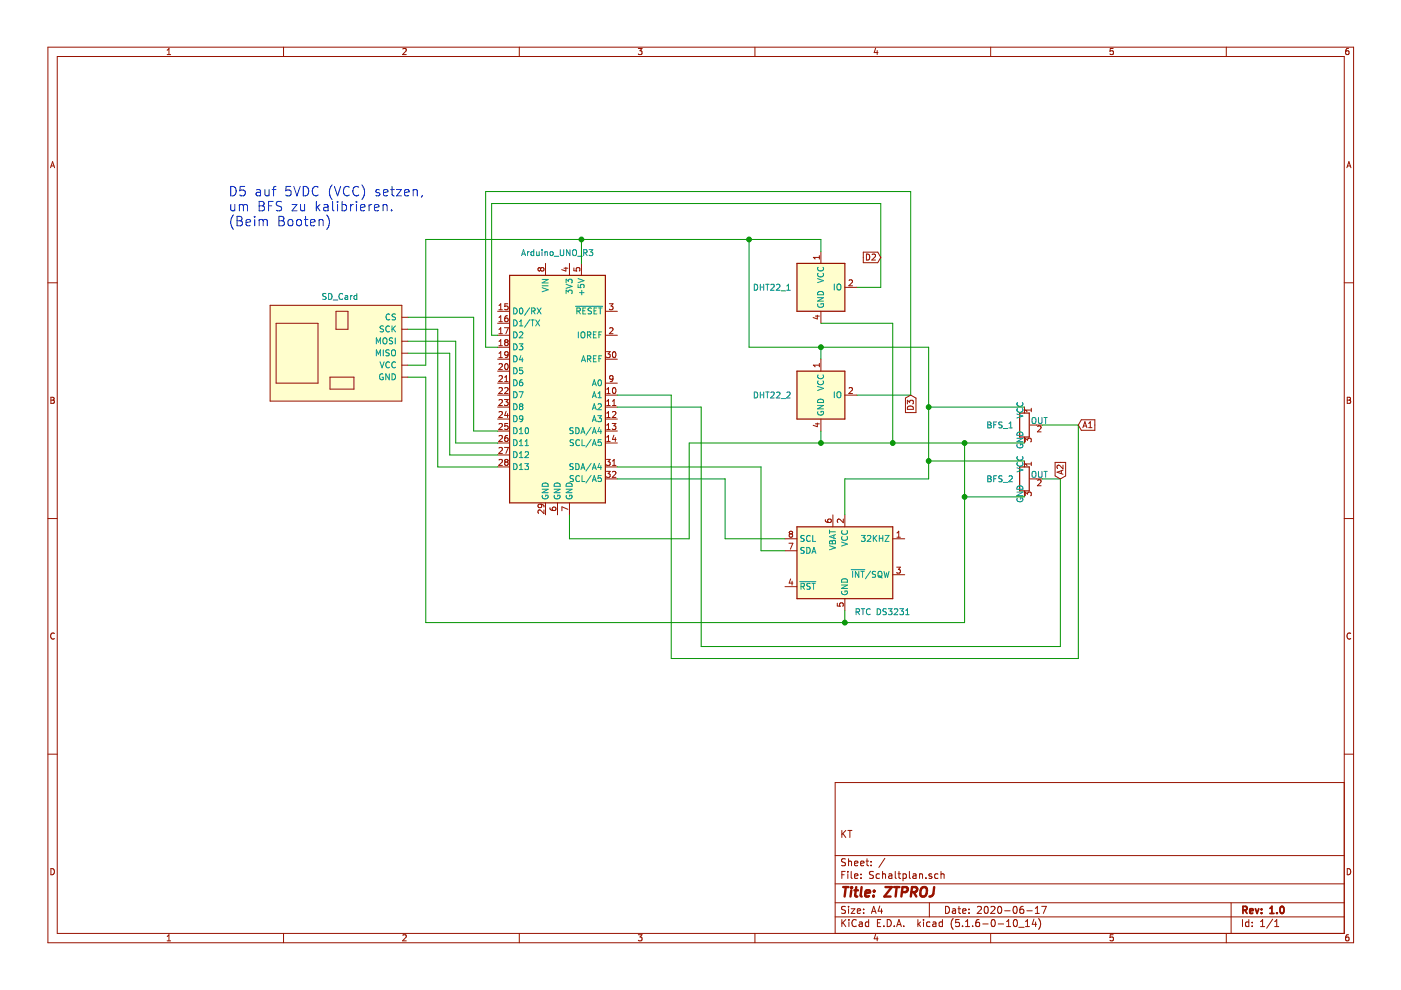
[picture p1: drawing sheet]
EESchema Schematic File Version 4
EELAYER 30 0
EELAYER END
$Descr A4 11693 8268
encoding utf-8
Sheet 1 1
Title "ZTPROJ"
Date "2020-06-17"
Rev "1.0"
Comp ""
Comment1 "KT"
Comment2 ""
Comment3 ""
Comment4 ""
$EndDescr
$Comp
L MCU_Module:Arduino_UNO_R3 A?
U 1 1
P 4650 3200
F 0 "A?" H 4650 4381 50  0001 C CNN
F 1 "Arduino_UNO_R3" H 4650 4289 50  0000 C CNN
F 2 "Module:Arduino_UNO_R3" H 4650 3200 50  0001 C CIN
F 3 "https://www.arduino.cc/en/Main/arduinoBoardUno" H 4650 3200 50  0001 C CNN
	1    4650 3200
	1    0    0    -1  
$EndComp
$Comp
L Timer_RTC:DS3231MZ U?
U 1 1
P 7050 4700
F 0 "U?" H 7050 4211 50  0001 C CNN
F 1 "RTC DS3231" H 7365 4290 50  0000 C CNN
F 2 "Package_SO:SOIC-8_3.9x4.9mm_P1.27mm" H 7050 4200 50  0001 C CNN
F 3 "http://datasheets.maximintegrated.com/en/ds/DS3231M.pdf" H 7050 4100 50  0001 C CNN
	1    7050 4700
	1    0    0    -1  
$EndComp
Wire Wire Line
	6550 4500 6050 4500
Wire Wire Line
	6050 4500 6050 4000
Wire Wire Line
	6050 4000 5150 4000
Wire Wire Line
	6550 4600 6350 4600
Wire Wire Line
	6350 4600 6350 3900
Wire Wire Line
	6350 3900 5150 3900
$Comp
L Sensor:DHT11 U?
U 1 1
P 6850 2400
F 0 "U?" H 6607 2446 50  0001 R CNN
F 1 "DHT22_1" H 6607 2400 50  0000 R CNN
F 2 "Sensor:Aosong_DHT11_5.5x12.0_P2.54mm" H 6850 2000 50  0001 C CNN
F 3 "http://akizukidenshi.com/download/ds/aosong/DHT11.pdf" H 7000 2650 50  0001 C CNN
	1    6850 2400
	1    0    0    -1  
$EndComp
$Comp
L Sensor:DHT11 U?
U 1 1
P 6850 3300
F 0 "U?" H 6607 3346 50  0001 R CIN
F 1 "DHT22_2" H 6607 3300 50  0000 R CNN
F 2 "Sensor:Aosong_DHT11_5.5x12.0_P2.54mm" H 6850 2900 50  0001 C CNN
F 3 "http://akizukidenshi.com/download/ds/aosong/DHT11.pdf" H 7000 3550 50  0001 C CNN
	1    6850 3300
	1    0    0    -1  
$EndComp
Wire Wire Line
	4850 2200 4850 2000
Wire Wire Line
	4850 2000 6250 2000
Wire Wire Line
	6250 2000 6250 2900
Wire Wire Line
	6250 2900 6850 2900
Wire Wire Line
	6850 2900 6850 3000
Connection ~ 6250 2000
Wire Wire Line
	6250 2000 6850 2000
Wire Wire Line
	6850 2000 6850 2100
Wire Wire Line
	4750 4300 4750 4500
Wire Wire Line
	4750 4500 5750 4500
Wire Wire Line
	5750 4500 5750 3700
Wire Wire Line
	5750 3700 6850 3700
Wire Wire Line
	6850 3700 6850 3600
Wire Wire Line
	6850 2700 7450 2700
Wire Wire Line
	7450 2700 7450 3700
Wire Wire Line
	7450 3700 6850 3700
Connection ~ 6850 3700
Wire Wire Line
	6850 2900 7750 2900
Wire Wire Line
	7750 4000 7050 4000
Wire Wire Line
	7050 4000 7050 4300
Connection ~ 6850 2900
Wire Wire Line
	7050 5100 7050 5200
Wire Wire Line
	7050 5200 8050 5200
Wire Wire Line
	8050 5200 8050 4150
Wire Wire Line
	8050 3700 7450 3700
Connection ~ 7450 3700
$Comp
L Device:BFS U?
U 1 1
P 8550 3550
F 0 "U?" V 8325 3550 50  0001 C CNN
F 1 "BFS_1" H 8462 3550 50  0000 R CNN
F 2 "" H 8550 3550 50  0001 C CNN
F 3 "~" H 8550 3550 50  0001 C CNN
	1    8550 3550
	1    0    0    -1  
$EndComp
$Comp
L Device:BFS U?
U 1 1
P 8550 4000
F 0 "U?" V 8325 4000 50  0001 C CNN
F 1 "BFS_2" H 8462 4000 50  0000 R CNN
F 2 "" H 8550 4000 50  0001 C CNN
F 3 "~" H 8550 4000 50  0001 C CNN
	1    8550 4000
	1    0    0    -1  
$EndComp
Wire Wire Line
	8550 3850 7750 3850
Connection ~ 7750 3850
Wire Wire Line
	7750 3850 7750 4000
Wire Wire Line
	8550 3400 7750 3400
Wire Wire Line
	8550 4150 8050 4150
Connection ~ 8050 4150
Wire Wire Line
	8050 4150 8050 3700
Wire Wire Line
	8550 3700 8050 3700
Connection ~ 8050 3700
Connection ~ 7750 3400
Wire Wire Line
	7750 3400 7750 3850
Wire Wire Line
	7750 2900 7750 3400
Wire Wire Line
	5150 3300 5600 3300
Wire Wire Line
	5600 3300 5600 5500
Wire Wire Line
	5600 5500 9000 5500
Wire Wire Line
	9000 5500 9000 3550
Wire Wire Line
	9000 3550 8700 3550
Wire Wire Line
	8700 4000 8850 4000
Wire Wire Line
	8850 4000 8850 5400
Wire Wire Line
	8850 5400 5850 5400
Wire Wire Line
	5850 5400 5850 3400
Wire Wire Line
	5850 3400 5150 3400
Text GLabel 9000 3550 2    50   Input ~ 0
A1
Text GLabel 8850 4000 1    50   Input ~ 0
A2
$Comp
L Device:SD_Card U?
U 1 1
P 2800 2950
F 0 "U?" H 2750 3541 50  0001 C CNN
F 1 "SD_Card" H 2833 3423 50  0000 C CNN
F 2 "" H 2750 2950 50  0001 C CNN
F 3 "" H 2750 2950 50  0001 C CNN
	1    2800 2950
	1    0    0    -1  
$EndComp
Wire Wire Line
	3400 2850 3800 2850
Wire Wire Line
	3800 2850 3800 3700
Wire Wire Line
	3800 3700 4150 3700
Wire Wire Line
	3400 2950 3750 2950
Wire Wire Line
	3750 2950 3750 3800
Wire Wire Line
	3750 3800 4150 3800
Wire Wire Line
	3400 2750 3650 2750
Wire Wire Line
	3650 2750 3650 3900
Wire Wire Line
	3650 3900 4150 3900
Wire Wire Line
	3400 2650 3950 2650
Wire Wire Line
	3950 2650 3950 3600
Wire Wire Line
	3950 3600 4150 3600
Wire Wire Line
	3400 3050 3550 3050
Wire Wire Line
	3550 3050 3550 2000
Wire Wire Line
	3550 2000 4850 2000
Connection ~ 4850 2000
Wire Wire Line
	3400 3150 3550 3150
Wire Wire Line
	3550 3150 3550 5200
Wire Wire Line
	3550 5200 7050 5200
Connection ~ 7050 5200
Text Notes 1900 1900 0    79   ~ 0
D5 auf 5VDC (VCC) setzen,\num BFS zu kalibrieren.\n(Beim Booten)
Wire Wire Line
	7150 2400 7350 2400
Wire Wire Line
	7350 2400 7350 1700
Wire Wire Line
	7350 1700 4100 1700
Wire Wire Line
	4100 1700 4100 2800
Wire Wire Line
	4100 2800 4150 2800
Wire Wire Line
	7150 3300 7600 3300
Wire Wire Line
	7600 3300 7600 1600
Wire Wire Line
	7600 1600 4050 1600
Wire Wire Line
	4050 1600 4050 2900
Wire Wire Line
	4050 2900 4150 2900
Text GLabel 7350 2150 0    50   Input ~ 0
D2
Text GLabel 7600 3300 3    50   Input ~ 0
D3
$EndSCHEMATC
